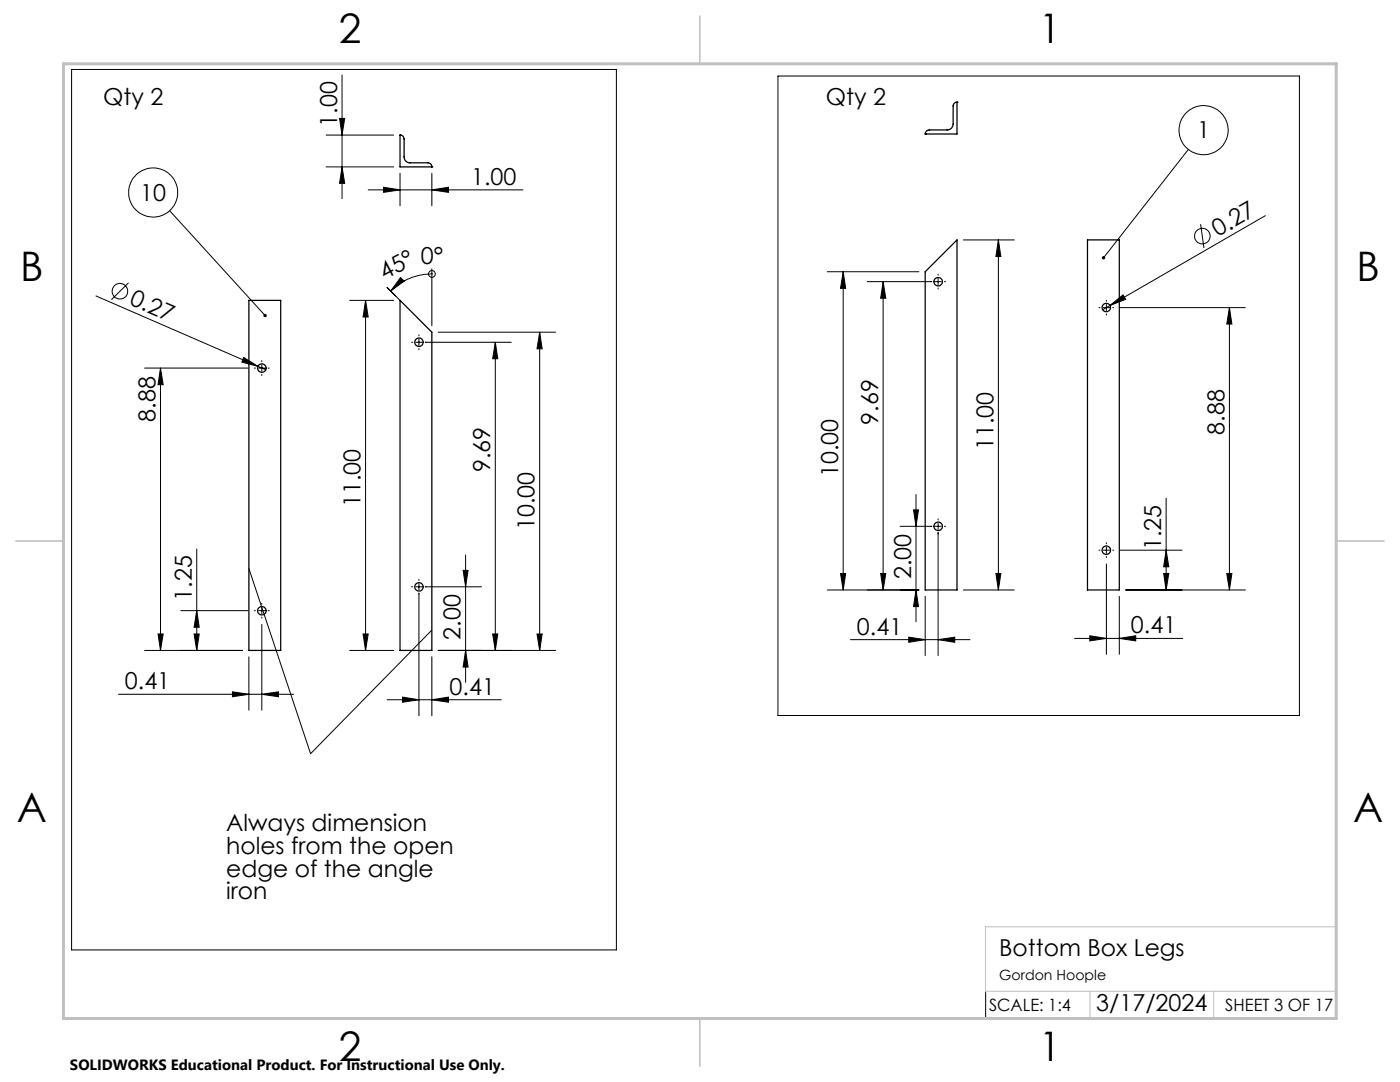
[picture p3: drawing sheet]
<svg xmlns="http://www.w3.org/2000/svg" width="279mm" height="216mm" viewBox="0 0 279 216" stroke-linecap="round" stroke-linejoin="round" font-family="sans-serif">
<g fill="none" stroke="#000" stroke-width=".25">
<path d="M79.8 27a.78 .78 0 0 1 .8 .7v3.6a1.19 1.19 0 0 0 1.2 1.2h3.6a.78 .78 0 0 1 .8 .8M79.8 27h.1M79.8 27v6.3h6.4M86.2 33.3h.1M184.6 26.7h.1M191 20.4a.77 .77 0 0 0-.8 .8v3.6a1.2 1.2 0 0 1-1.2 1.1h-3.5a.85 .85 0 0 0-.9 .8M191 20.4h.1M191 20.4v6.3h-6.4M49.7 59.9h6.3v69.9h-6.3zM79.8 59.9l6.4 6.4v63.5h-6.4zM191 47.9v69.8h-6.4v-63.5zM217 47.9h6.4v69.8h-6.4z"/>
<circle cx="187.2" cy="56.2" r=".85"/>
<circle cx="52.3" cy="73.5" r=".84"/>
<circle cx="83.6" cy="68.3" r=".84"/>
<circle cx="220.8" cy="61.4" r=".84"/>
<circle cx="83.6" cy="117.1" r=".84"/>
<circle cx="187.2" cy="105" r=".85"/>
<circle cx="220.8" cy="109.8" r=".84"/>
<circle cx="52.3" cy="121.9" r=".84"/>
</g>
<g fill="none" stroke="#000" stroke-width=".2">
<path d="M14.3 13.9h108.7v175.6h-108.7zM68.3 15v24.7M155.3 15.2h104v127.6h-104zM65.1 27h13.5M65.1 33.3h13.5M67.8 23.6h1l-.5 3.4zM68.3 33.3l.5 3.3h-1zM73.5 37.9h30.9M76.6 37.4l3.2 .5-3.2 .5zM79.8 34.6v6.5M86.2 37.9l3.3-.5v1zM86.2 34.6v6.5"/>
<path d="M237.2 29.8l-17 21.6M19.2 59.1l33.8 14.7M25.6 56.4l-3.4 3.4M33.9 42.1l19 20.9M69.8 59.9h8.8M73 59.9v69.9M73 59.9l.5 3.4h-1zM77.3 57.4l2.5 2.5M79.9 55.4l.7 .7-2.6 2zM86.2 54.6a11.9 11.9 0 0 0-8.2 3.5M86.2 54.6h.1M86.2 53.7v11.3"/>
<path d="M165.1 54.2h18.3M168.3 54.2l.5 3.3h-1.1zM168.3 54.2v63.5M176.2 56.2v61.5M176.2 56.2l.6 3.3h-1zM185.9 56.2h-12.8M186.6 56.2h1.3M187.2 54.7v.2M187.2 55.6v1.2M187.2 57.5v.2M188.5 56.2h.2M192.3 47.9h10.1"/>
<path d="M199.2 47.9l.5 3.3h-.9zM199.2 47.9v69.8M220.8 59.9v.2M239.6 44.7l.7 4.8M252.5 43l-31 18M28.9 73.4h20.6M32 73.4v56.4M32 73.4l.6 3.4h-1.1zM48.6 71.3l2.9 1.8-3.2-.9zM50.8 73.4h.2M51.6 73.4h1.3M52.2 72v.2"/>
<path d="M52.2 72.8v1.3M52.2 74.7v.2M53.5 73.4h.2M82.1 68.3h.2M83 68.3h1.2M83.6 66.8v.2M83.6 67.7v1.2M83.6 69.6v.2M84.9 68.3h17.1M87.5 66.3h23.4M98.8 68.3v61.5M98.8 68.3l.5 3.3h-1z"/>
<path d="M107.7 66.3v63.5M107.7 66.3l.5 3.3h-1zM219.3 61.4h.2M220.2 61.4h1.2M220.8 60.7v1.3M220.8 62.7v.2M221.5 61l2.6-2.2 .5 .9zM221.5 61l-1.4 .8M222.1 61.4h.2M223.5 61.4h25M245.4 61.4v56.3M245.4 61.4l.5 3.3h-1.1z"/>
<path d="M182.8 98.7v25.4M232.7 99.4v18.3M39.3 109.5v20.3M49.7 113.5l12.3 36.9 24.2-24.7M82.1 117.1h.2M83 117.1h1.2M83.6 115.6v.2M83.6 116.5v1.2M83.6 118.4v24.4M84.9 117.1h11.2M92.4 113.8h1l-.5 3.3zM92.9 110.7v25.4"/>
<path d="M165.1 117.7h18.3M167.7 114.4h1.1l-.5 3.3zM175.8 114.4h1l-.6 3.3zM182.3 101.7h1l-.5 3.3zM182.8 117.7l.5 3.3h-1zM184.6 119v11.8M185.9 105h-6.3M186.6 105h1.3M187.2 103.5v.3M187.2 104.4v1.3M187.2 106.3v24.5M188.5 105h.2"/>
<path d="M192.3 117.7h10.1M198.8 114.4h.9l-.5 3.3zM219.3 109.8h.2M220.2 109.8h1.2M220.8 108.3v.2M220.8 109.1v1.3M220.8 111.1v.2M220.8 112.5v18.1M222.1 109.8h.2M223.4 119v11.6M223.5 109.8h12.4M224.6 117.7h23.9"/>
<path d="M232.2 114.4h1.1l-.6 3.3zM232.7 109.8l.6 3.3h-1.1zM244.8 114.4h1.1l-.5 3.3zM23.6 138.5h35M28.9 129.8h19.5M31.5 126.5h1.1l-.6 3.3zM36.1 121.8h13.4M38.7 126.5h1.1l-.5 3.3zM39.3 121.8l.5 3.4h-1.1zM46.4 138l3.3 .5-3.3 .5zM49.7 131.1v10.6M50.8 121.8h.2"/>
<path d="M51.6 121.8h1.3M52.2 120.4v.2M52.2 121.2v1.3M52.2 123.1v.2M52.2 138.5l3.4-.5v1zM52.2 124.6v17.1M53.5 121.8h.2M69.8 129.8h8.8M72.5 126.5h1l-.5 3.3zM77.3 139.6h22.7M80.3 139.1l3.3 .5-3.3 .5zM86.2 139.6l3.3-.5v1z"/>
<path d="M86.2 131.1v11.7M87.5 129.8h23.4M92.9 129.8l.5 3.3h-1zM98.3 126.5h1l-.5 3.3zM107.2 126.5h1l-.5 3.3zM169.7 127.6h23.9M181.4 127.1l3.2 .5-3.2 .6zM187.2 127.6l3.3-.5v1.1zM214.5 127.4h21.5M217.5 126.9l3.3 .5-3.3 .5zM223.4 127.4l3.3-.5v1zM196.7 198v5.4"/>
<circle cx="30.6" cy="38.4" r="4.9"/>
<circle cx="240.2" cy="26" r="4.9"/>
<circle cx="23.9" cy="58.1" r="1.56"/>
<circle cx="86.2" cy="54.7" r=".67"/>
<circle cx="239.9" cy="47.1" r="1.56"/>
</g>
<path d="M266.7 153.3v49.9h-240M196.6 184.9h70.1M196.6 197.8h70.1M196.7 184.9v12.9M217.5 197.8v5.4M242.2 197.8v5.4" fill="none" stroke="#c0c0c0" stroke-width=".2"/>
<path d="M139.7 3.2v9.5M3.1 107.9h9.6M266.7 107.9h9.5M139.7 203.2v9.6" fill="none" stroke="#c0c0c0" stroke-width=".3"/>
<path d="M12.7 12.7h254v190.5h-254z" fill="none" stroke="#c0c0c0" stroke-width=".6"/>
<g fill="#000">
<path d="M79.9 55.4l.7 .7-2.6 2zM48.6 71.3l2.9 1.8-3.2-.9zM221.5 61l2.6-2.2 .5 .9z"/>
<path d="M67.8 23.6h1l-.5 3.4zM68.3 33.3l.5 3.3h-1z"/>
<path d="M76.6 37.4l3.2 .5-3.2 .5zM86.2 37.9l3.3-.5v1z"/>
<path d="M199.2 47.9l.5 3.3h-.9zM198.8 114.4h.9l-.5 3.3zM168.3 54.2l.5 3.3h-1.1zM167.7 114.4h1.1l-.5 3.3z"/>
<path d="M52.6 62.7v.1a.34 .34 0 0 0 .1 .4 .34 .34 0 0 0 .4 0l-.2-.2 .2 .2a.35 .35 0 0 0 0-.5 .35 .35 0 0 0-.5 0zM220 51.2v.4l.2-.2-.2 .3a.33 .33 0 0 0 .5-.1 .33 .33 0 0 0-.1-.5 .33 .33 0 0 0-.4 .1z"/>
<path d="M182.8 117.7l.5 3.3h-1zM182.3 101.7h1l-.5 3.3zM175.8 114.4h1l-.6 3.3zM176.2 56.2l.6 3.3h-1z"/>
<path d="M38.7 126.5h1.1l-.5 3.3zM39.3 121.8l.5 3.4h-1.1zM31.5 126.5h1.1l-.6 3.3zM32 73.4l.6 3.4h-1.1z"/>
<path d="M72.5 126.5h1l-.5 3.3zM73 59.9l.5 3.4h-1zM107.2 126.5h1l-.5 3.3zM107.7 66.3l.5 3.3h-1zM92.9 129.8l.5 3.3h-1zM92.4 113.8h1l-.5 3.3zM98.3 126.5h1l-.5 3.3zM98.8 68.3l.5 3.3h-1zM232.2 114.4h1.1l-.6 3.3zM232.7 109.8l.6 3.3h-1.1zM244.8 114.4h1.1l-.5 3.3zM245.4 61.4l.5 3.3h-1.1z"/>
<path d="M80.3 139.1l3.3 .5-3.3 .5zM86.2 139.6l3.3-.5v1zM46.4 138l3.3 .5-3.3 .5zM52.2 138.5l3.4-.5v1zM181.4 127.1l3.2 .5-3.2 .6zM187.2 127.6l3.3-.5v1.1z"/>
<path d="M223.4 127.4l3.3-.5v1zM217.5 126.9l3.3 .5-3.3 .5z"/>
</g>
<g font-size="8.1">
<text x="67.6" y="8.5">2</text>
<text x="207.3" y="8.5">1</text>
<text x="4" y="56.2">B</text>
<text x="270.7" y="56.2">B</text>
<text x="3.3" y="164.1">A</text>
<text x="270" y="164.1">A</text>
<text x="67.6" y="211.7">2</text>
<text x="207.3" y="211.7">1</text>
</g>
<g font-size="4.7">
<text x="20.6" y="20.9">Qty 2</text>
<text x="164.8" y="20.9">Qty 2</text>
<text x="67.3" y="25.3" transform="rotate(-90 67.3 25.3)">1.00</text>
<text x="238.9" y="27.6">1</text>
<text x="28" y="40.1">10</text>
<text x="94" y="36.9">1.00</text>
<text x="243" y="47.3" transform="rotate(-30 243 47.3)">0.27</text>
<text x="84" y="52.6">0°</text>
<text x="76.7" y="55.8" transform="rotate(-28 76.7 55.8)">45°</text>
<text x="25.6" y="60.7" transform="rotate(24 25.6 60.7)">0.27</text>
<text x="31" y="84.1" transform="rotate(-90 31 84.1)">8.88</text>
<text x="175.3" y="84.7" transform="rotate(-90 175.3 84.7)">9.69</text>
<text x="198.2" y="89.9" transform="rotate(-90 198.2 89.9)">11.00</text>
<text x="244.4" y="86.7" transform="rotate(-90 244.4 86.7)">8.88</text>
<text x="97.8" y="94.2" transform="rotate(-90 97.8 94.2)">9.69</text>
<text x="167.3" y="95.2" transform="rotate(-90 167.3 95.2)">10.00</text>
<text x="72" y="101.2" transform="rotate(-90 72 101.2)">11.00</text>
<text x="106.7" y="105.7" transform="rotate(-90 106.7 105.7)">10.00</text>
<text x="231.7" y="109.8" transform="rotate(-90 231.7 109.8)">1.25</text>
<text x="38.3" y="119.9" transform="rotate(-90 38.3 119.9)">1.25</text>
<text x="181.8" y="115.6" transform="rotate(-90 181.8 115.6)">2.00</text>
<text x="91.9" y="127.7" transform="rotate(-90 91.9 127.7)">2.00</text>
<text x="171" y="126.6">0.41</text>
<text x="225.7" y="126.3">0.41</text>
<text x="24.9" y="137.5">0.41</text>
<text x="89.7" y="138.6">0.41</text>
<text x="45.1" y="165.9">Always dimension</text>
<text x="45.1" y="170.4">holes from the open</text>
<text x="45.1" y="174.9">edge of the angle</text>
<text x="45.1" y="179.4">iron</text>
<text x="199.4" y="190.7">Bottom Box Legs</text>
<text x="218.8" y="201.7">3/17/2024</text>
</g>
<g font-size="3.4">
<text x="197.4" y="201.7">SCALE: 1:4</text>
<text x="244.5" y="201.7">SHEET 3 OF 17</text>
</g>
<text font-size="3" x="14" y="213.5">SOLIDWORKS Educational Product. For Instructional Use Only.</text>
<text font-size="2.8" x="199.4" y="195.5">Gordon Hoople</text>
</svg>
